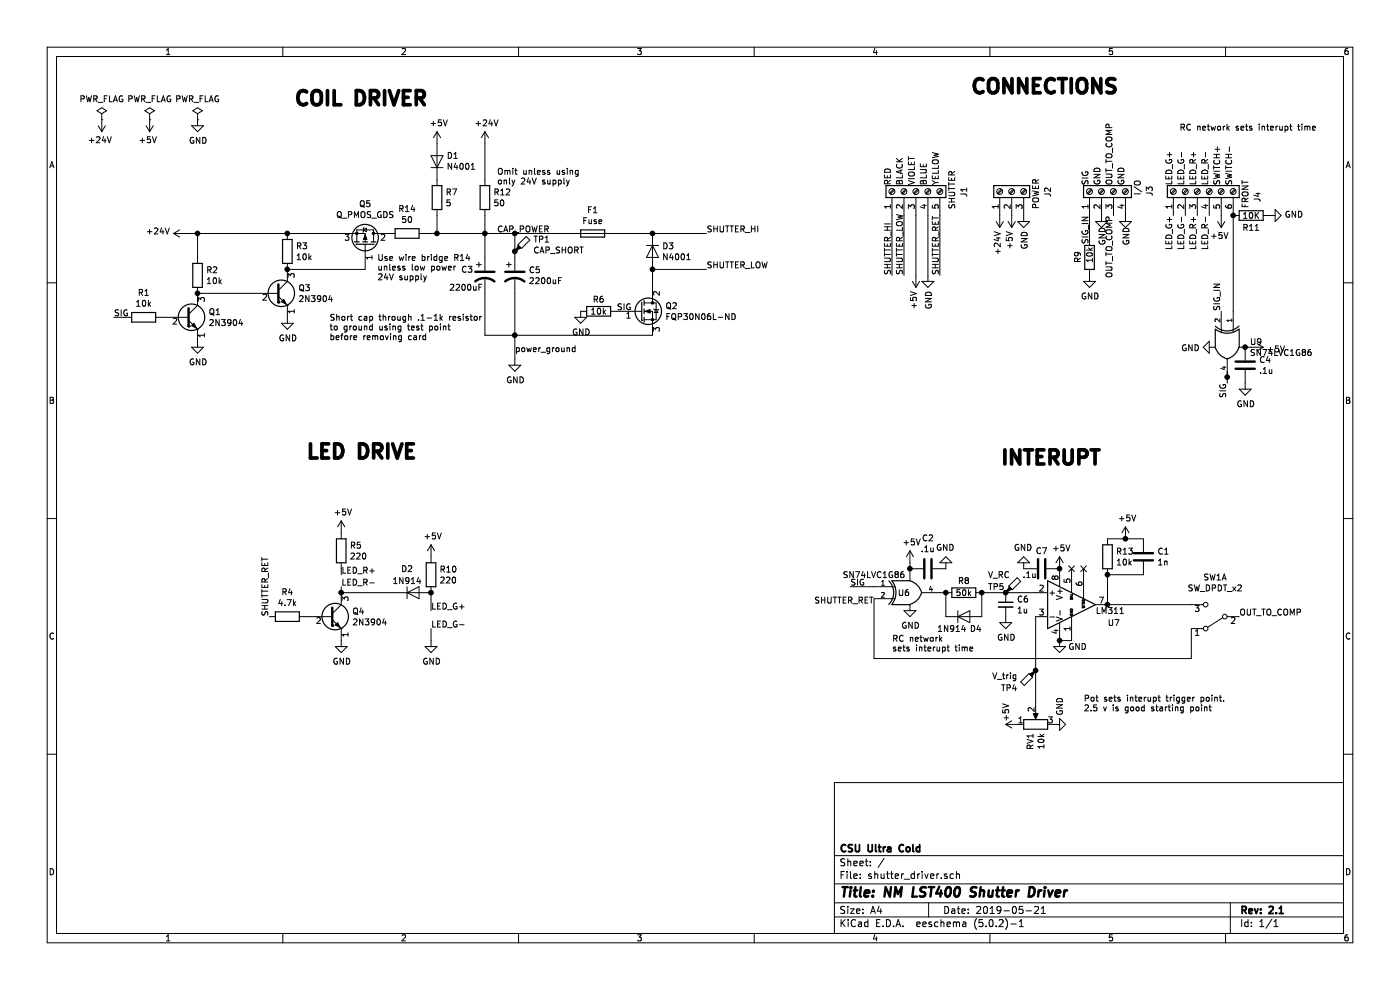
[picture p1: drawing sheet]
EESchema Schematic File Version 4
LIBS:shutter_driver-cache
EELAYER 26 0
EELAYER END
$Descr A4 11693 8268
encoding utf-8
Sheet 1 1
Title "NM LST400 Shutter Driver"
Date "2019-05-21"
Rev "2.1"
Comp "CSU Ultra Cold"
Comment1 ""
Comment2 ""
Comment3 ""
Comment4 ""
$EndDescr
$Comp
L power:+5V #PWR02
U 1 1
P 1250 1000
F 0 "#PWR02" H 1250 850 50  0001 C CNN
F 1 "+5V" H 1265 1173 50  0000 C CNN
F 2 "" H 1250 1000 50  0001 C CNN
F 3 "" H 1250 1000 50  0001 C CNN
	1    1250 1000
	-1   0    0    1   
$EndComp
$Comp
L power:GND #PWR05
U 1 1
P 1650 1000
F 0 "#PWR05" H 1650 750 50  0001 C CNN
F 1 "GND" H 1655 827 50  0000 C CNN
F 2 "" H 1650 1000 50  0001 C CNN
F 3 "" H 1650 1000 50  0001 C CNN
	1    1650 1000
	1    0    0    -1  
$EndComp
$Comp
L power:PWR_FLAG #FLG02
U 1 1
P 1250 1000
F 0 "#FLG02" H 1250 1075 50  0001 C CNN
F 1 "PWR_FLAG" H 1250 1174 50  0000 C CNN
F 2 "" H 1250 1000 50  0001 C CNN
F 3 "~" H 1250 1000 50  0001 C CNN
	1    1250 1000
	1    0    0    -1  
$EndComp
$Comp
L power:PWR_FLAG #FLG03
U 1 1
P 1650 1000
F 0 "#FLG03" H 1650 1075 50  0001 C CNN
F 1 "PWR_FLAG" H 1650 1174 50  0000 C CNN
F 2 "" H 1650 1000 50  0001 C CNN
F 3 "~" H 1650 1000 50  0001 C CNN
	1    1650 1000
	1    0    0    -1  
$EndComp
$Comp
L power:+24V #PWR06
U 1 1
P 1550 1950
F 0 "#PWR06" H 1550 1800 50  0001 C CNN
F 1 "+24V" V 1565 2078 50  0000 L CNN
F 2 "" H 1550 1950 50  0001 C CNN
F 3 "" H 1550 1950 50  0001 C CNN
	1    1550 1950
	0    -1   -1   0   
$EndComp
Wire Wire Line
	4300 1950 4300 2100
Connection ~ 4300 1950
$Comp
L Device:CP1 C5
U 1 1
P 4300 2300
F 0 "C5" H 4415 2346 50  0000 L CNN
F 1 "2200uF" H 4415 2255 50  0000 L CNN
F 2 "Capacitors_THT:CP_Radial_D16.0mm_P7.50mm" H 4300 2300 50  0001 C CNN
F 3 "~" H 4300 2300 50  0001 C CNN
	1    4300 2300
	1    0    0    -1  
$EndComp
$Comp
L power:GND #PWR013
U 1 1
P 4300 3000
F 0 "#PWR013" H 4300 2750 50  0001 C CNN
F 1 "GND" H 4305 2827 50  0000 C CNN
F 2 "" H 4300 3000 50  0001 C CNN
F 3 "" H 4300 3000 50  0001 C CNN
	1    4300 3000
	1    0    0    -1  
$EndComp
$Comp
L Device:D D3
U 1 1
P 5450 2100
F 0 "D3" V 5404 2179 50  0000 L CNN
F 1 "N4001" V 5495 2179 50  0000 L CNN
F 2 "Diodes_THT:D_5W_P12.70mm_Horizontal" H 5450 2100 50  0001 C CNN
F 3 "~" H 5450 2100 50  0001 C CNN
	1    5450 2100
	0    1    1    0   
$EndComp
Wire Wire Line
	5450 2250 5900 2250
Wire Wire Line
	5450 2250 5450 2400
Connection ~ 5450 2250
$Comp
L Device:Q_NMOS_GDS Q2
U 1 1
P 5350 2600
F 0 "Q2" H 5556 2646 50  0000 L CNN
F 1 "FQP30N06L-ND" H 5556 2555 50  0000 L CNN
F 2 "TO_SOT_Packages_THT:TO-220-3_Vertical" H 5550 2700 50  0001 C CNN
F 3 "https://www.onsemi.com/pub/Collateral/FQP30N06L-D.pdf" H 5350 2600 50  0001 C CNN
	1    5350 2600
	1    0    0    -1  
$EndComp
Text Label 5150 2600 0    50   ~ 0
SIG
Text Label 5900 1950 0    50   ~ 0
SHUTTER_HI
Text Label 5900 2250 0    50   ~ 0
SHUTTER_LOW
$Comp
L Connector:Screw_Terminal_01x03 J2
U 1 1
P 8450 1600
F 0 "J2" H 8400 1300 50  0000 L CNN
F 1 "POWER" H 8300 1400 50  0000 L CNN
F 2 "Connectors_Phoenix:PhoenixContact_MCV-G_03x5.08mm_Vertical" H 8450 1600 50  0001 C CNN
F 3 "~" H 8450 1600 50  0001 C CNN
	1    8450 1600
	0    -1   -1   0   
$EndComp
$Comp
L power:+5V #PWR024
U 1 1
P 8450 1800
F 0 "#PWR024" H 8450 1650 50  0001 C CNN
F 1 "+5V" V 8465 1928 50  0000 L CNN
F 2 "" H 8450 1800 50  0001 C CNN
F 3 "" H 8450 1800 50  0001 C CNN
	1    8450 1800
	-1   0    0    1   
$EndComp
$Comp
L power:+24V #PWR022
U 1 1
P 8350 1800
F 0 "#PWR022" H 8350 1650 50  0001 C CNN
F 1 "+24V" V 8365 1928 50  0000 L CNN
F 2 "" H 8350 1800 50  0001 C CNN
F 3 "" H 8350 1800 50  0001 C CNN
	1    8350 1800
	-1   0    0    1   
$EndComp
$Comp
L power:GND #PWR025
U 1 1
P 8550 1800
F 0 "#PWR025" H 8550 1550 50  0001 C CNN
F 1 "GND" V 8555 1672 50  0000 R CNN
F 2 "" H 8550 1800 50  0001 C CNN
F 3 "" H 8550 1800 50  0001 C CNN
	1    8550 1800
	1    0    0    -1  
$EndComp
$Comp
L Connector:Screw_Terminal_01x05 J1
U 1 1
P 7650 1600
F 0 "J1" H 7600 1200 50  0000 L CNN
F 1 "SHUTTER" H 7500 1300 50  0000 L CNN
F 2 "Connectors_Phoenix:PhoenixContact_MCV-G_05x5.08mm_Vertical" H 7650 1600 50  0001 C CNN
F 3 "~" H 7650 1600 50  0001 C CNN
	1    7650 1600
	0    -1   -1   0   
$EndComp
Text Label 7450 2300 1    50   ~ 0
SHUTTER_HI
Text Label 7550 2300 1    50   ~ 0
SHUTTER_LOW
$Comp
L power:+5V #PWR018
U 1 1
P 7650 2300
F 0 "#PWR018" H 7650 2150 50  0001 C CNN
F 1 "+5V" V 7665 2428 50  0000 L CNN
F 2 "" H 7650 2300 50  0001 C CNN
F 3 "" H 7650 2300 50  0001 C CNN
	1    7650 2300
	-1   0    0    1   
$EndComp
$Comp
L power:GND #PWR019
U 1 1
P 7750 2300
F 0 "#PWR019" H 7750 2050 50  0001 C CNN
F 1 "GND" V 7755 2172 50  0000 R CNN
F 2 "" H 7750 2300 50  0001 C CNN
F 3 "" H 7750 2300 50  0001 C CNN
	1    7750 2300
	1    0    0    -1  
$EndComp
Text Label 7850 2300 1    50   ~ 0
SHUTTER_RET
Wire Wire Line
	7850 2300 7850 1800
Wire Wire Line
	7750 1800 7750 2300
Wire Wire Line
	7650 2300 7650 1800
Wire Wire Line
	7550 1800 7550 2300
Wire Wire Line
	7450 2300 7450 1800
Text Label 7300 5050 2    50   ~ 0
SHUTTER_RET
$Comp
L power:GND #PWR027
U 1 1
P 8850 5350
F 0 "#PWR027" H 8850 5100 50  0001 C CNN
F 1 "GND" H 9000 5300 50  0000 C CNN
F 2 "" H 8850 5350 50  0001 C CNN
F 3 "" H 8850 5350 50  0001 C CNN
	1    8850 5350
	1    0    0    -1  
$EndComp
NoConn ~ 9050 4750
NoConn ~ 8950 4750
$Comp
L power:+5V #PWR026
U 1 1
P 8850 4750
F 0 "#PWR026" H 8850 4600 50  0001 C CNN
F 1 "+5V" H 8865 4923 50  0000 C CNN
F 2 "" H 8850 4750 50  0001 C CNN
F 3 "" H 8850 4750 50  0001 C CNN
	1    8850 4750
	1    0    0    -1  
$EndComp
$Comp
L 74xGxx:74AHC1G86 U6
U 1 1
P 7600 4950
F 0 "U6" H 7550 4950 50  0000 C CNN
F 1 "SN74LVC1G86" H 7300 5100 50  0000 C CNN
F 2 "TO_SOT_Packages_SMD:SOT-23-5_HandSoldering" H 7600 4950 50  0001 C CNN
F 3 "http://www.ti.com/lit/ds/symlink/sn74lvc1g86.pdf" H 7600 4950 50  0001 C CNN
	1    7600 4950
	1    0    0    -1  
$EndComp
Text Label 7100 4900 0    50   ~ 0
SIG
Wire Wire Line
	7100 4900 7300 4900
$Comp
L Device:R R8
U 1 1
P 8050 4950
F 0 "R8" V 7950 4950 50  0000 C CNN
F 1 "50k" V 8050 4950 50  0000 C CNN
F 2 "Resistor_THT:R_Axial_DIN0207_L6.3mm_D2.5mm_P10.16mm_Horizontal" V 7980 4950 50  0001 C CNN
F 3 "~" H 8050 4950 50  0001 C CNN
	1    8050 4950
	0    1    1    0   
$EndComp
$Comp
L Device:C_Small C6
U 1 1
P 8400 5050
F 0 "C6" H 8492 5096 50  0000 L CNN
F 1 "1u" H 8492 5005 50  0000 L CNN
F 2 "Capacitors_THT:C_Disc_D5.0mm_W2.5mm_P5.00mm" H 8400 5050 50  0001 C CNN
F 3 "~" H 8400 5050 50  0001 C CNN
	1    8400 5050
	1    0    0    -1  
$EndComp
$Comp
L power:GND #PWR023
U 1 1
P 8400 5150
F 0 "#PWR023" H 8400 4900 50  0001 C CNN
F 1 "GND" H 8405 4977 50  0000 C CNN
F 2 "" H 8400 5150 50  0001 C CNN
F 3 "" H 8400 5150 50  0001 C CNN
	1    8400 5150
	1    0    0    -1  
$EndComp
$Comp
L power:+5V #PWR020
U 1 1
P 8500 6050
F 0 "#PWR020" H 8500 5900 50  0001 C CNN
F 1 "+5V" H 8600 6150 50  0000 C CNN
F 2 "" H 8500 6050 50  0001 C CNN
F 3 "" H 8500 6050 50  0001 C CNN
	1    8500 6050
	0    -1   -1   0   
$EndComp
$Comp
L Device:R_POT RV1
U 1 1
P 8650 6050
F 0 "RV1" H 8580 6096 50  0000 R CNN
F 1 "10k" H 8580 6005 50  0000 R CNN
F 2 "Potentiometers:Potentiometer_Trimmer_Vishay_T73YP_Horizontal" H 8650 6050 50  0001 C CNN
F 3 "~" H 8650 6050 50  0001 C CNN
	1    8650 6050
	0    -1   -1   0   
$EndComp
$Comp
L power:GND #PWR021
U 1 1
P 8800 6050
F 0 "#PWR021" H 8800 5800 50  0001 C CNN
F 1 "GND" H 8950 6000 50  0000 C CNN
F 2 "" H 8800 6050 50  0001 C CNN
F 3 "" H 8800 6050 50  0001 C CNN
	1    8800 6050
	0    -1   -1   0   
$EndComp
$Comp
L Switch:SW_DPDT_x2 SW1
U 1 1
P 10150 5150
F 0 "SW1" H 10150 4825 50  0000 C CNN
F 1 "SW_DPDT_x2" H 10150 4916 50  0000 C CNN
F 2 "Buttons_Switches_THT:SW_CuK_OS102011MA1QN1_SPDT_Angled" H 10150 5150 50  0001 C CNN
F 3 "" H 10150 5150 50  0001 C CNN
	1    10150 5150
	-1   0    0    1   
$EndComp
Text Label 10350 5150 0    50   ~ 0
OUT_TO_COMP
Text Notes 2450 900  0    118  ~ 24
COIL DRIVER\n
Text Notes 8350 3900 0    118  ~ 24
INTERUPT
Text Notes 8100 800  0    118  ~ 24
CONNECTIONS
$Comp
L power:GND #PWR029
U 1 1
P 9200 1800
F 0 "#PWR029" H 9200 1550 50  0001 C CNN
F 1 "GND" V 9205 1627 50  0000 C CNN
F 2 "" H 9200 1800 50  0001 C CNN
F 3 "" H 9200 1800 50  0001 C CNN
	1    9200 1800
	1    0    0    -1  
$EndComp
$Comp
L power:GND #PWR030
U 1 1
P 9400 1800
F 0 "#PWR030" H 9400 1550 50  0001 C CNN
F 1 "GND" V 9405 1627 50  0000 C CNN
F 2 "" H 9400 1800 50  0001 C CNN
F 3 "" H 9400 1800 50  0001 C CNN
	1    9400 1800
	1    0    0    -1  
$EndComp
Text Label 9100 1800 3    50   ~ 0
SIG_IN
Text Label 9300 1800 3    50   ~ 0
OUT_TO_COMP
Text Label 10000 1800 3    50   ~ 0
LED_R+
Text Label 10100 1800 3    50   ~ 0
LED_R-
$Comp
L power:+5V #PWR033
U 1 1
P 10200 1800
F 0 "#PWR033" H 10200 1650 50  0001 C CNN
F 1 "+5V" H 10215 1973 50  0000 C CNN
F 2 "" H 10200 1800 50  0001 C CNN
F 3 "" H 10200 1800 50  0001 C CNN
	1    10200 1800
	-1   0    0    1   
$EndComp
$Comp
L 74xGxx:74AHC1G86 U9
U 1 1
P 10250 2900
F 0 "U9" V 10204 3088 50  0000 L CNN
F 1 "SN74LVC1G86" V 10295 3088 50  0000 L CNN
F 2 "TO_SOT_Packages_SMD:SOT-23-5_HandSoldering" H 10250 2900 50  0001 C CNN
F 3 "http://www.ti.com/lit/gpn/sn74HC86" H 10250 2900 50  0001 C CNN
	1    10250 2900
	0    1    1    0   
$EndComp
Text Label 10200 2600 1    50   ~ 0
SIG_IN
$Comp
L Device:R R9
U 1 1
P 9100 2150
F 0 "R9" V 9000 2100 50  0000 L CNN
F 1 "10k" V 9100 2100 50  0000 L CNN
F 2 "Resistor_SMD:R_0805_2012Metric_Pad1.15x1.40mm_HandSolder" V 9030 2150 50  0001 C CNN
F 3 "~" H 9100 2150 50  0001 C CNN
	1    9100 2150
	1    0    0    -1  
$EndComp
$Comp
L power:GND #PWR028
U 1 1
P 9100 2300
F 0 "#PWR028" H 9100 2050 50  0001 C CNN
F 1 "GND" H 9105 2127 50  0000 C CNN
F 2 "" H 9100 2300 50  0001 C CNN
F 3 "" H 9100 2300 50  0001 C CNN
	1    9100 2300
	1    0    0    -1  
$EndComp
$Comp
L Device:R R11
U 1 1
P 10450 1800
F 0 "R11" V 10550 1800 50  0000 C CNN
F 1 "10K" V 10450 1800 50  0000 C CNN
F 2 "Resistor_SMD:R_0805_2012Metric_Pad1.15x1.40mm_HandSolder" V 10380 1800 50  0001 C CNN
F 3 "~" H 10450 1800 50  0001 C CNN
	1    10450 1800
	0    1    1    0   
$EndComp
Wire Wire Line
	10300 1800 10300 2600
$Comp
L power:GND #PWR034
U 1 1
P 10600 1800
F 0 "#PWR034" H 10600 1550 50  0001 C CNN
F 1 "GND" V 10605 1672 50  0000 R CNN
F 2 "" H 10600 1800 50  0001 C CNN
F 3 "" H 10600 1800 50  0001 C CNN
	1    10600 1800
	0    -1   -1   0   
$EndComp
Text Label 10250 3200 3    50   ~ 0
SIG
Text Notes 9050 5950 0    50   ~ 0
Pot sets interupt trigger point. \n2.5 v is good starting point
$Comp
L Connector:TestPoint_Probe TP4
U 1 1
P 8650 5600
F 0 "TP4" H 8800 5750 50  0000 L CNN
F 1 "V_trig" H 8800 5650 50  0000 L CNN
F 2 "Measurement_Points:Measurement_Point_Round-SMD-Pad_Small" H 8850 5600 50  0001 C CNN
F 3 "~" H 8850 5600 50  0001 C CNN
	1    8650 5600
	-1   0    0    1   
$EndComp
$Comp
L Connector:TestPoint_Probe TP5
U 1 1
P 8400 4950
F 0 "TP5" H 8250 5000 50  0000 L CNN
F 1 "V_RC" H 8250 5100 50  0000 L CNN
F 2 "Measurement_Points:Measurement_Point_Round-SMD-Pad_Small" H 8600 4950 50  0001 C CNN
F 3 "~" H 8600 4950 50  0001 C CNN
	1    8400 4950
	1    0    0    -1  
$EndComp
$Comp
L Connector:TestPoint_Probe TP1
U 1 1
P 4300 2100
F 0 "TP1" H 4453 2202 50  0000 L CNN
F 1 "CAP_SHORT" H 4453 2111 50  0000 L CNN
F 2 "Measurement_Points:Measurement_Point_Round-SMD-Pad_Small" H 4500 2100 50  0001 C CNN
F 3 "~" H 4500 2100 50  0001 C CNN
	1    4300 2100
	1    0    0    -1  
$EndComp
Connection ~ 4300 2100
Wire Wire Line
	4300 2100 4300 2150
Text Notes 2750 2850 0    50   ~ 0
Short cap through .1-1k resistor\nto ground using test point \nbefore removing card 
Wire Wire Line
	4300 2800 5450 2800
Connection ~ 4300 2800
$Comp
L Device:Fuse F1
U 1 1
P 4950 1950
F 0 "F1" V 4753 1950 50  0000 C CNN
F 1 "Fuse" V 4844 1950 50  0000 C CNN
F 2 "Fuse_Holders_and_Fuses:Fuseholder5x20_horiz_open_inline_Type-I" V 4880 1950 50  0001 C CNN
F 3 "~" H 4950 1950 50  0001 C CNN
	1    4950 1950
	0    1    1    0   
$EndComp
Wire Wire Line
	5900 1950 5450 1950
Connection ~ 5450 1950
Wire Wire Line
	5450 1950 5100 1950
Wire Wire Line
	4800 1950 4300 1950
$Comp
L power:GND #PWR015
U 1 1
P 4850 2600
F 0 "#PWR015" H 4850 2350 50  0001 C CNN
F 1 "GND" H 4855 2427 50  0000 C CNN
F 2 "" H 4850 2600 50  0001 C CNN
F 3 "" H 4850 2600 50  0001 C CNN
	1    4850 2600
	1    0    0    -1  
$EndComp
$Comp
L Device:R R6
U 1 1
P 5000 2600
F 0 "R6" V 4900 2600 50  0000 C CNN
F 1 "10k" V 5000 2600 50  0000 C CNN
F 2 "Resistor_SMD:R_0805_2012Metric_Pad1.15x1.40mm_HandSolder" V 4930 2600 50  0001 C CNN
F 3 "~" H 5000 2600 50  0001 C CNN
	1    5000 2600
	0    1    1    0   
$EndComp
$Comp
L Device:CP1 C3
U 1 1
P 4050 2300
F 0 "C3" H 3850 2350 50  0000 L CNN
F 1 "2200uF" H 3750 2200 50  0000 L CNN
F 2 "Capacitors_THT:CP_Radial_D16.0mm_P7.50mm" H 4050 2300 50  0001 C CNN
F 3 "~" H 4050 2300 50  0001 C CNN
	1    4050 2300
	1    0    0    -1  
$EndComp
Wire Wire Line
	4050 2150 4050 1950
Wire Wire Line
	4050 2450 4050 2800
Wire Wire Line
	4050 2800 4300 2800
$Comp
L Connector:Screw_Terminal_01x04 J3
U 1 1
P 9200 1600
F 0 "J3" H 9250 1200 50  0000 R CNN
F 1 "I/O" H 9300 1300 50  0000 R CNN
F 2 "Connectors_Phoenix:PhoenixContact_MCV-G_04x5.08mm_Vertical" H 9200 1600 50  0001 C CNN
F 3 "~" H 9200 1600 50  0001 C CNN
	1    9200 1600
	0    -1   -1   0   
$EndComp
Wire Wire Line
	9100 1800 9100 2000
Text Notes 7450 1550 1    50   ~ 0
RED
Text Notes 7550 1550 1    50   ~ 0
BLACK
Text Notes 7750 1550 1    50   ~ 0
BLUE
Text Notes 7850 1550 1    50   ~ 0
YELLOW
Text Notes 7650 1550 1    50   ~ 0
VIOLET
Text Notes 9100 1550 1    50   ~ 0
SIG
Text Notes 9200 1550 1    50   ~ 0
GND
Text Notes 9400 1550 1    50   ~ 0
GND
Text Notes 9300 1550 1    50   ~ 0
OUT_TO_COMP
Text Notes 10000 1550 1    50   ~ 0
LED_R+
Text Notes 9900 1550 1    50   ~ 0
LED_G-
Text Notes 10200 1550 1    50   ~ 0
SWITCH+
Text Notes 10300 1550 1    50   ~ 0
SWITCH-
$Comp
L power:+24V #PWR01
U 1 1
P 850 1000
F 0 "#PWR01" H 850 850 50  0001 C CNN
F 1 "+24V" H 865 1173 50  0000 C CNN
F 2 "" H 850 1000 50  0001 C CNN
F 3 "" H 850 1000 50  0001 C CNN
	1    850  1000
	-1   0    0    1   
$EndComp
$Comp
L power:PWR_FLAG #FLG01
U 1 1
P 850 1000
F 0 "#FLG01" H 850 1075 50  0001 C CNN
F 1 "PWR_FLAG" H 850 1174 50  0000 C CNN
F 2 "" H 850 1000 50  0001 C CNN
F 3 "~" H 850 1000 50  0001 C CNN
	1    850  1000
	1    0    0    -1  
$EndComp
Wire Wire Line
	8850 5350 8950 5350
$Comp
L Transistor_BJT:2N3904 Q1
U 1 1
P 1550 2650
F 0 "Q1" H 1741 2696 50  0000 L CNN
F 1 "2N3904" H 1741 2605 50  0000 L CNN
F 2 "Package_TO_SOT_SMD:SOT-23_Handsoldering" H 1750 2575 50  0001 L CIN
F 3 "https://www.fairchildsemi.com/datasheets/2N/2N3904.pdf" H 1550 2650 50  0001 L CNN
	1    1550 2650
	1    0    0    -1  
$EndComp
$Comp
L Transistor_BJT:2N3904 Q3
U 1 1
P 2300 2450
F 0 "Q3" H 2491 2496 50  0000 L CNN
F 1 "2N3904" H 2491 2405 50  0000 L CNN
F 2 "Package_TO_SOT_SMD:SOT-23_Handsoldering" H 2500 2375 50  0001 L CIN
F 3 "https://www.fairchildsemi.com/datasheets/2N/2N3904.pdf" H 2300 2450 50  0001 L CNN
	1    2300 2450
	1    0    0    -1  
$EndComp
Wire Wire Line
	1050 2650 950  2650
Text Label 950  2650 0    50   ~ 0
SIG
$Comp
L Device:R R2
U 1 1
P 1650 2300
F 0 "R2" H 1720 2346 50  0000 L CNN
F 1 "10k" H 1720 2255 50  0000 L CNN
F 2 "Resistor_SMD:R_0805_2012Metric_Pad1.15x1.40mm_HandSolder" V 1580 2300 50  0001 C CNN
F 3 "~" H 1650 2300 50  0001 C CNN
	1    1650 2300
	1    0    0    -1  
$EndComp
$Comp
L Device:R R3
U 1 1
P 2400 2100
F 0 "R3" H 2470 2146 50  0000 L CNN
F 1 "10k" H 2470 2055 50  0000 L CNN
F 2 "Resistor_SMD:R_0805_2012Metric_Pad1.15x1.40mm_HandSolder" V 2330 2100 50  0001 C CNN
F 3 "~" H 2400 2100 50  0001 C CNN
	1    2400 2100
	1    0    0    -1  
$EndComp
Wire Wire Line
	1550 1950 1650 1950
Wire Wire Line
	1650 1950 2400 1950
Connection ~ 1650 1950
Wire Wire Line
	1650 1950 1650 2150
Wire Wire Line
	1650 2450 2100 2450
Connection ~ 1650 2450
$Comp
L Device:R R1
U 1 1
P 1200 2650
F 0 "R1" V 993 2650 50  0000 C CNN
F 1 "10k" V 1084 2650 50  0000 C CNN
F 2 "Resistor_SMD:R_0805_2012Metric_Pad1.15x1.40mm_HandSolder" V 1130 2650 50  0001 C CNN
F 3 "~" H 1200 2650 50  0001 C CNN
	1    1200 2650
	0    1    1    0   
$EndComp
$Comp
L power:GND #PWR0101
U 1 1
P 1650 2850
F 0 "#PWR0101" H 1650 2600 50  0001 C CNN
F 1 "GND" H 1655 2677 50  0000 C CNN
F 2 "" H 1650 2850 50  0001 C CNN
F 3 "" H 1650 2850 50  0001 C CNN
	1    1650 2850
	1    0    0    -1  
$EndComp
$Comp
L power:GND #PWR0102
U 1 1
P 2400 2650
F 0 "#PWR0102" H 2400 2400 50  0001 C CNN
F 1 "GND" H 2405 2477 50  0000 C CNN
F 2 "" H 2400 2650 50  0001 C CNN
F 3 "" H 2400 2650 50  0001 C CNN
	1    2400 2650
	1    0    0    -1  
$EndComp
$Comp
L Device:Q_PMOS_GDS Q5
U 1 1
P 3050 2050
F 0 "Q5" V 3393 2050 50  0000 C CNN
F 1 "Q_PMOS_GDS" V 3302 2050 50  0000 C CNN
F 2 "TO_SOT_Packages_THT:TO-220-3_Vertical" H 3250 2150 50  0001 C CNN
F 3 "~" H 3050 2050 50  0001 C CNN
	1    3050 2050
	0    1    -1   0   
$EndComp
Wire Wire Line
	2400 1950 2850 1950
Connection ~ 2400 1950
Wire Wire Line
	2400 2250 3050 2250
Connection ~ 2400 2250
$Comp
L power:+5V #PWR0103
U 1 1
P 3650 1200
F 0 "#PWR0103" H 3650 1050 50  0001 C CNN
F 1 "+5V" H 3665 1373 50  0000 C CNN
F 2 "" H 3650 1200 50  0001 C CNN
F 3 "" H 3650 1200 50  0001 C CNN
	1    3650 1200
	1    0    0    -1  
$EndComp
$Comp
L Device:D D1
U 1 1
P 3650 1350
F 0 "D1" V 3696 1271 50  0000 R CNN
F 1 "N4001" V 3605 1271 50  0000 R CNN
F 2 "Diodes_THT:D_5W_P12.70mm_Horizontal" H 3650 1350 50  0001 C CNN
F 3 "~" H 3650 1350 50  0001 C CNN
	1    3650 1350
	0    -1   -1   0   
$EndComp
$Comp
L Device:R R7
U 1 1
P 3650 1650
F 0 "R7" H 3720 1696 50  0000 L CNN
F 1 "5" H 3720 1605 50  0000 L CNN
F 2 "Resistors_THT:R_Axial_DIN0207_L6.3mm_D2.5mm_P10.16mm_Horizontal" V 3580 1650 50  0001 C CNN
F 3 "~" H 3650 1650 50  0001 C CNN
	1    3650 1650
	1    0    0    -1  
$EndComp
Wire Wire Line
	3550 1950 3650 1950
Connection ~ 4050 1950
Wire Wire Line
	3650 1800 3650 1950
Connection ~ 8400 4950
$Comp
L Device:D D4
U 1 1
P 8050 5150
F 0 "D4" H 8150 5050 50  0000 C CNN
F 1 "1N914" H 7950 5050 50  0000 C CNN
F 2 "Diode_SMD:D_SOD-323_HandSoldering" H 8050 5150 50  0001 C CNN
F 3 "~" H 8050 5150 50  0001 C CNN
	1    8050 5150
	1    0    0    -1  
$EndComp
Wire Wire Line
	7900 5150 7900 4950
Wire Wire Line
	8200 5150 8200 4950
Wire Wire Line
	8200 4950 8400 4950
Connection ~ 8200 4950
Wire Wire Line
	8400 4950 8650 4950
Wire Wire Line
	9950 5500 7300 5500
Wire Wire Line
	9950 5500 9950 5250
Wire Wire Line
	8650 5150 8650 5600
Connection ~ 8650 5600
Wire Wire Line
	8650 5600 8650 5900
$Comp
L Comparator:LM311 U7
U 1 1
P 8950 5050
F 0 "U7" H 9250 4900 50  0000 L CNN
F 1 "LM311" H 9150 5000 50  0000 L CNN
F 2 "Housings_DIP:DIP-8_W7.62mm_LongPads" H 8950 5050 50  0001 C CNN
F 3 "http://www.ti.com/lit/ds/symlink/lm311.pdf" H 8950 5050 50  0001 C CNN
	1    8950 5050
	1    0    0    -1  
$EndComp
$Comp
L Device:R R13
U 1 1
P 9250 4650
F 0 "R13" H 9320 4696 50  0000 L CNN
F 1 "10k" H 9320 4605 50  0000 L CNN
F 2 "Resistor_SMD:R_0805_2012Metric_Pad1.15x1.40mm_HandSolder" V 9180 4650 50  0001 C CNN
F 3 "~" H 9250 4650 50  0001 C CNN
	1    9250 4650
	1    0    0    -1  
$EndComp
$Comp
L Device:C C1
U 1 1
P 9550 4650
F 0 "C1" H 9665 4696 50  0000 L CNN
F 1 "1n" H 9665 4605 50  0000 L CNN
F 2 "Capacitor_SMD:C_0805_2012Metric_Pad1.15x1.40mm_HandSolder" H 9588 4500 50  0001 C CNN
F 3 "~" H 9550 4650 50  0001 C CNN
	1    9550 4650
	1    0    0    -1  
$EndComp
Wire Wire Line
	9250 4800 9550 4800
Wire Wire Line
	9250 4500 9400 4500
Wire Wire Line
	9250 4800 9250 5050
Connection ~ 9250 4800
$Comp
L power:+5V #PWR0104
U 1 1
P 9400 4500
F 0 "#PWR0104" H 9400 4350 50  0001 C CNN
F 1 "+5V" H 9415 4673 50  0000 C CNN
F 2 "" H 9400 4500 50  0001 C CNN
F 3 "" H 9400 4500 50  0001 C CNN
	1    9400 4500
	1    0    0    -1  
$EndComp
Connection ~ 9400 4500
Wire Wire Line
	9400 4500 9550 4500
Wire Wire Line
	9250 5050 9950 5050
$Comp
L Transistor_BJT:2N3904 Q4
U 1 1
P 2750 5150
F 0 "Q4" H 2941 5196 50  0000 L CNN
F 1 "2N3904" H 2941 5105 50  0000 L CNN
F 2 "Package_TO_SOT_SMD:SOT-23_Handsoldering" H 2950 5075 50  0001 L CIN
F 3 "https://www.fairchildsemi.com/datasheets/2N/2N3904.pdf" H 2750 5150 50  0001 L CNN
	1    2750 5150
	1    0    0    -1  
$EndComp
$Comp
L Device:R R10
U 1 1
P 3600 4800
F 0 "R10" H 3670 4846 50  0000 L CNN
F 1 "220" H 3670 4755 50  0000 L CNN
F 2 "Resistors_THT:R_Axial_DIN0207_L6.3mm_D2.5mm_P10.16mm_Horizontal" V 3530 4800 50  0001 C CNN
F 3 "~" H 3600 4800 50  0001 C CNN
	1    3600 4800
	1    0    0    -1  
$EndComp
$Comp
L Device:R R4
U 1 1
P 2400 5150
F 0 "R4" V 2193 5150 50  0000 C CNN
F 1 "4.7k" V 2284 5150 50  0000 C CNN
F 2 "Resistor_SMD:R_0805_2012Metric_Pad1.15x1.40mm_HandSolder" V 2330 5150 50  0001 C CNN
F 3 "~" H 2400 5150 50  0001 C CNN
	1    2400 5150
	0    1    1    0   
$EndComp
$Comp
L power:GND #PWR0105
U 1 1
P 2850 5350
F 0 "#PWR0105" H 2850 5100 50  0001 C CNN
F 1 "GND" H 2855 5177 50  0000 C CNN
F 2 "" H 2850 5350 50  0001 C CNN
F 3 "" H 2850 5350 50  0001 C CNN
	1    2850 5350
	1    0    0    -1  
$EndComp
Text Label 2250 5150 1    50   ~ 0
SHUTTER_RET
Text Notes 7450 5450 0    50   ~ 0
RC network \nsets interupt time
$Comp
L power:+5V #PWR0106
U 1 1
P 3600 4650
F 0 "#PWR0106" H 3600 4500 50  0001 C CNN
F 1 "+5V" H 3615 4823 50  0000 C CNN
F 2 "" H 3600 4650 50  0001 C CNN
F 3 "" H 3600 4650 50  0001 C CNN
	1    3600 4650
	1    0    0    -1  
$EndComp
Text Notes 9800 1550 1    50   ~ 0
LED_G+
Text Label 9900 1800 3    50   ~ 0
LED_G-
Text Notes 9850 1100 0    50   ~ 0
RC network sets interupt time
$Comp
L Connector:Screw_Terminal_01x06 J4
U 1 1
P 10000 1600
F 0 "J4" H 10000 1100 50  0000 R CNN
F 1 "FRONT" H 10100 1200 50  0000 R CNN
F 2 "Connectors_Phoenix:PhoenixContact_MCV-G_06x5.08mm_Vertical" H 10000 1600 50  0001 C CNN
F 3 "~" H 10000 1600 50  0001 C CNN
	1    10000 1600
	0    -1   -1   0   
$EndComp
Connection ~ 10300 1800
Text Notes 10100 1550 1    50   ~ 0
LED_R-
Text Label 9800 1800 3    50   ~ 0
LED_G+
Text Label 2850 4800 0    50   ~ 0
LED_R+
Text Label 2850 4900 0    50   ~ 0
LED_R-
Wire Wire Line
	2850 4800 2850 4750
Wire Wire Line
	2850 4900 2850 4950
$Comp
L Device:R R5
U 1 1
P 2850 4600
F 0 "R5" H 2920 4646 50  0000 L CNN
F 1 "220" H 2920 4555 50  0000 L CNN
F 2 "Resistors_THT:R_Axial_DIN0207_L6.3mm_D2.5mm_P10.16mm_Horizontal" V 2780 4600 50  0001 C CNN
F 3 "~" H 2850 4600 50  0001 C CNN
	1    2850 4600
	1    0    0    -1  
$EndComp
$Comp
L power:+5V #PWR0107
U 1 1
P 2850 4450
F 0 "#PWR0107" H 2850 4300 50  0001 C CNN
F 1 "+5V" H 2865 4623 50  0000 C CNN
F 2 "" H 2850 4450 50  0001 C CNN
F 3 "" H 2850 4450 50  0001 C CNN
	1    2850 4450
	1    0    0    -1  
$EndComp
$Comp
L Device:D D2
U 1 1
P 3450 4950
F 0 "D2" H 3400 5150 50  0000 C CNN
F 1 "1N914" H 3400 5050 50  0000 C CNN
F 2 "Diode_SMD:D_SOD-323_HandSoldering" H 3450 4950 50  0001 C CNN
F 3 "~" H 3450 4950 50  0001 C CNN
	1    3450 4950
	1    0    0    -1  
$EndComp
Wire Wire Line
	2850 4950 3300 4950
Connection ~ 2850 4950
$Comp
L power:GND #PWR0108
U 1 1
P 3600 5350
F 0 "#PWR0108" H 3600 5100 50  0001 C CNN
F 1 "GND" H 3605 5177 50  0000 C CNN
F 2 "" H 3600 5350 50  0001 C CNN
F 3 "" H 3600 5350 50  0001 C CNN
	1    3600 5350
	1    0    0    -1  
$EndComp
Wire Wire Line
	3600 4950 3600 5100
Connection ~ 3600 4950
Wire Wire Line
	3600 5350 3600 5250
Text Label 3600 5100 0    50   ~ 0
LED_G+
Text Label 3600 5250 0    50   ~ 0
LED_G-
$Comp
L Device:R R12
U 1 1
P 4050 1650
F 0 "R12" H 4120 1696 50  0000 L CNN
F 1 "50" H 4120 1605 50  0000 L CNN
F 2 "Resistors_THT:R_Axial_Power_L25.0mm_W9.0mm_P30.48mm" V 3980 1650 50  0001 C CNN
F 3 "~" H 4050 1650 50  0001 C CNN
	1    4050 1650
	1    0    0    -1  
$EndComp
Wire Wire Line
	4050 1800 4050 1950
Wire Wire Line
	3650 1950 4050 1950
Connection ~ 3650 1950
Wire Wire Line
	4050 1950 4300 1950
$Comp
L power:+24V #PWR0109
U 1 1
P 4050 1200
F 0 "#PWR0109" H 4050 1050 50  0001 C CNN
F 1 "+24V" H 4065 1373 50  0000 C CNN
F 2 "" H 4050 1200 50  0001 C CNN
F 3 "" H 4050 1200 50  0001 C CNN
	1    4050 1200
	1    0    0    -1  
$EndComp
Wire Wire Line
	4050 1500 4050 1200
Text Notes 2550 3850 0    118  ~ 24
LED DRIVE
$Comp
L Device:R R14
U 1 1
P 3400 1950
F 0 "R14" V 3193 1950 50  0000 C CNN
F 1 "50" V 3284 1950 50  0000 C CNN
F 2 "Resistors_THT:R_Axial_Power_L25.0mm_W9.0mm_P30.48mm" V 3330 1950 50  0001 C CNN
F 3 "~" H 3400 1950 50  0001 C CNN
	1    3400 1950
	0    1    1    0   
$EndComp
Text Notes 3150 2350 0    50   ~ 0
Use wire bridge R14\nunless low power\n24V supply
Text Notes 4150 1550 0    50   ~ 0
Omit unless using \nonly 24V supply
Wire Wire Line
	7300 5000 7300 5500
Wire Wire Line
	7850 4950 7900 4950
Connection ~ 7900 4950
Text Label 4150 1950 0    50   ~ 0
CAP_POWER
$Comp
L power:GND #PWR0110
U 1 1
P 10150 2900
F 0 "#PWR0110" H 10150 2650 50  0001 C CNN
F 1 "GND" V 10155 2772 50  0000 R CNN
F 2 "" H 10150 2900 50  0001 C CNN
F 3 "" H 10150 2900 50  0001 C CNN
	1    10150 2900
	0    1    1    0   
$EndComp
$Comp
L power:GND #PWR0111
U 1 1
P 7600 5050
F 0 "#PWR0111" H 7600 4800 50  0001 C CNN
F 1 "GND" H 7605 4877 50  0000 C CNN
F 2 "" H 7600 5050 50  0001 C CNN
F 3 "" H 7600 5050 50  0001 C CNN
	1    7600 5050
	1    0    0    -1  
$EndComp
$Comp
L power:+5V #PWR0112
U 1 1
P 7600 4700
F 0 "#PWR0112" H 7600 4550 50  0001 C CNN
F 1 "+5V" H 7615 4873 50  0000 C CNN
F 2 "" H 7600 4700 50  0001 C CNN
F 3 "" H 7600 4700 50  0001 C CNN
	1    7600 4700
	1    0    0    -1  
$EndComp
$Comp
L power:+5V #PWR0113
U 1 1
P 10450 2900
F 0 "#PWR0113" H 10450 2750 50  0001 C CNN
F 1 "+5V" V 10465 3028 50  0000 L CNN
F 2 "" H 10450 2900 50  0001 C CNN
F 3 "" H 10450 2900 50  0001 C CNN
	1    10450 2900
	0    1    1    0   
$EndComp
Wire Wire Line
	10250 3100 10250 3150
Connection ~ 10250 3150
Wire Wire Line
	10250 3150 10250 3200
Connection ~ 9250 5050
Connection ~ 8850 5350
$Comp
L Device:C C2
U 1 1
P 7750 4750
F 0 "C2" V 8002 4750 50  0000 C CNN
F 1 ".1u" V 7911 4750 50  0000 C CNN
F 2 "Capacitor_SMD:C_0805_2012Metric_Pad1.15x1.40mm_HandSolder" H 7788 4600 50  0001 C CNN
F 3 "~" H 7750 4750 50  0001 C CNN
	1    7750 4750
	0    -1   -1   0   
$EndComp
$Comp
L power:GND #PWR03
U 1 1
P 7900 4750
F 0 "#PWR03" H 7900 4500 50  0001 C CNN
F 1 "GND" H 7905 4577 50  0000 C CNN
F 2 "" H 7900 4750 50  0001 C CNN
F 3 "" H 7900 4750 50  0001 C CNN
	1    7900 4750
	-1   0    0    1   
$EndComp
Wire Wire Line
	7600 4850 7600 4750
Connection ~ 7600 4750
Wire Wire Line
	7600 4750 7600 4700
$Comp
L Device:C C4
U 1 1
P 10400 3050
F 0 "C4" H 10515 3096 50  0000 L CNN
F 1 ".1u" H 10515 3005 50  0000 L CNN
F 2 "Capacitor_SMD:C_0805_2012Metric_Pad1.15x1.40mm_HandSolder" H 10438 2900 50  0001 C CNN
F 3 "~" H 10400 3050 50  0001 C CNN
	1    10400 3050
	1    0    0    -1  
$EndComp
$Comp
L power:GND #PWR04
U 1 1
P 10400 3200
F 0 "#PWR04" H 10400 2950 50  0001 C CNN
F 1 "GND" H 10405 3027 50  0000 C CNN
F 2 "" H 10400 3200 50  0001 C CNN
F 3 "" H 10400 3200 50  0001 C CNN
	1    10400 3200
	1    0    0    -1  
$EndComp
Wire Wire Line
	10350 2900 10400 2900
Connection ~ 10400 2900
Wire Wire Line
	10400 2900 10450 2900
Wire Wire Line
	4300 2450 4300 2800
Wire Wire Line
	4300 2800 4300 3000
Text Label 4300 2950 0    50   ~ 0
power_ground
$Comp
L Device:C C7
U 1 1
P 8700 4750
F 0 "C7" V 8550 4750 50  0000 C CNN
F 1 ".1u" V 8750 4650 50  0000 C CNN
F 2 "Capacitor_SMD:C_0805_2012Metric_Pad1.15x1.40mm_HandSolder" H 8738 4600 50  0001 C CNN
F 3 "~" H 8700 4750 50  0001 C CNN
	1    8700 4750
	0    1    1    0   
$EndComp
$Comp
L power:GND #PWR0114
U 1 1
P 8550 4750
F 0 "#PWR0114" H 8550 4500 50  0001 C CNN
F 1 "GND" H 8555 4577 50  0000 C CNN
F 2 "" H 8550 4750 50  0001 C CNN
F 3 "" H 8550 4750 50  0001 C CNN
	1    8550 4750
	-1   0    0    1   
$EndComp
Connection ~ 8850 4750
$EndSCHEMATC
